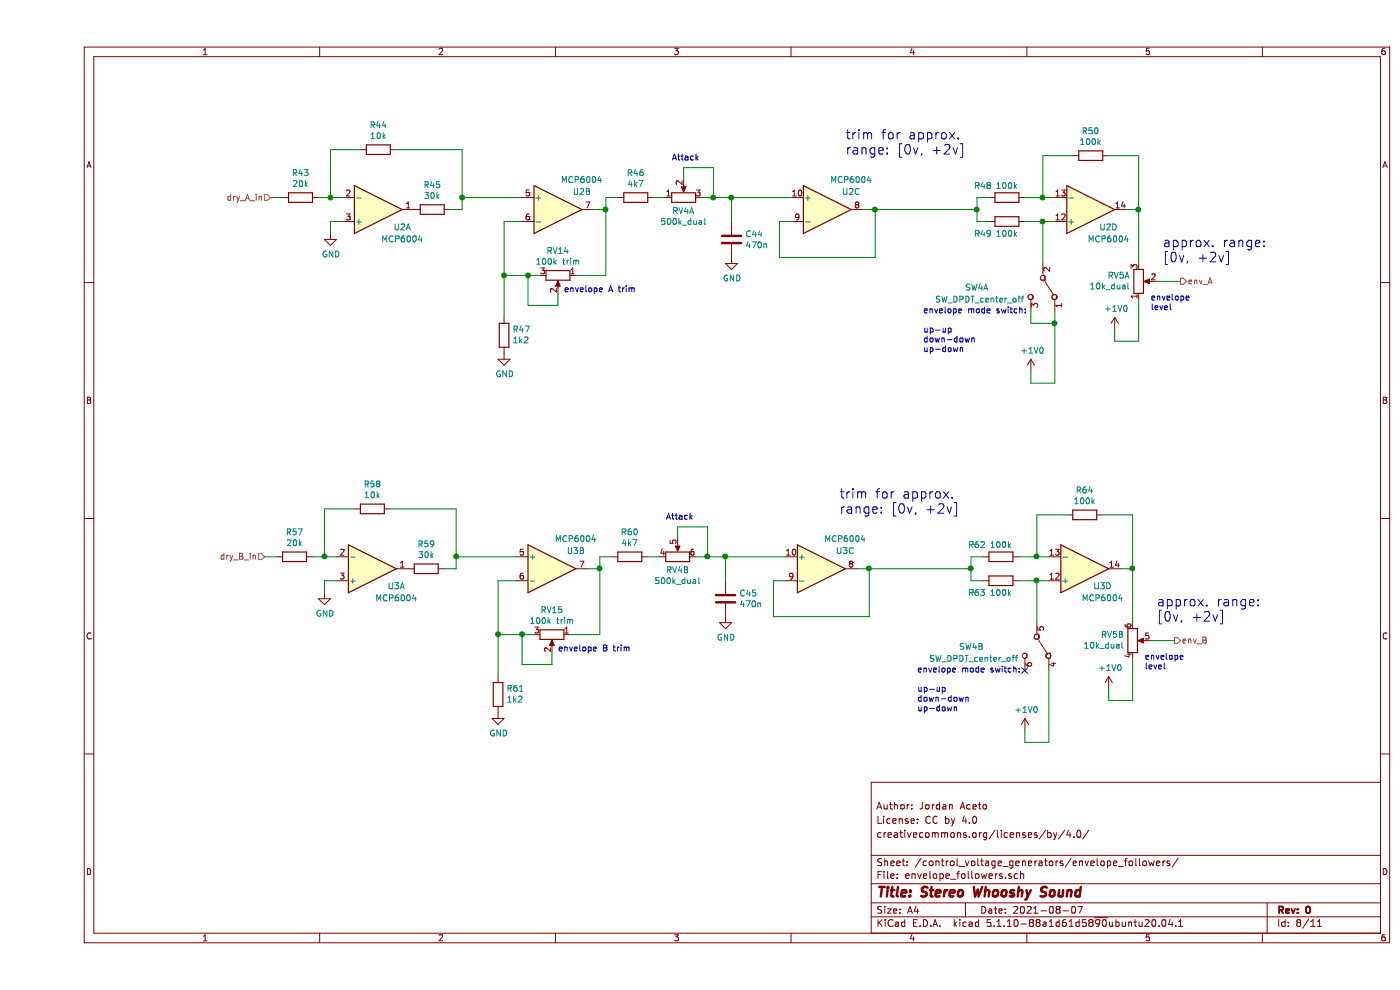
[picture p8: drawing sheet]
EESchema Schematic File Version 4
EELAYER 30 0
EELAYER END
$Descr A4 11693 8268
encoding utf-8
Sheet 8 11
Title "Stereo Whooshy Sound"
Date "2021-08-07"
Rev "0"
Comp ""
Comment1 "creativecommons.org/licenses/by/4.0/"
Comment2 "License: CC by 4.0"
Comment3 "Author: Jordan Aceto"
Comment4 ""
$EndDescr
Text HLabel 1950 1650 0    50   Input ~ 0
dry_A_in
Wire Wire Line
	2450 1850 2550 1850
$Comp
L Device:C C44
U 1 1
P 5800 2000
F 0 "C44" H 5915 2046 50  0000 L CNN
F 1 "470n" H 5915 1955 50  0000 L CNN
F 2 "Capacitor_SMD:C_0805_2012Metric" H 5838 1850 50  0001 C CNN
F 3 "~" H 5800 2000 50  0001 C CNN
	1    5800 2000
	1    0    0    -1  
$EndComp
Wire Wire Line
	6300 1850 6200 1850
Wire Wire Line
	5800 1650 5800 1850
Wire Wire Line
	5550 1650 5650 1650
Wire Wire Line
	5650 1650 5650 1400
Wire Wire Line
	5650 1400 5400 1400
Wire Wire Line
	5400 1400 5400 1500
Connection ~ 5650 1650
Wire Wire Line
	5650 1650 5800 1650
Text Notes 5300 1350 0    50   ~ 0
Attack
$Comp
L Device:R R47
U 1 1
P 3900 2800
F 0 "R47" H 3830 2754 50  0000 R CNN
F 1 "1k2" H 3830 2845 50  0000 R CNN
F 2 "Resistor_SMD:R_0603_1608Metric" V 3830 2800 50  0001 C CNN
F 3 "~" H 3900 2800 50  0001 C CNN
	1    3900 2800
	-1   0    0    1   
$EndComp
$Comp
L Device:R_POT RV14
U 1 1
P 4350 2300
F 0 "RV14" V 4143 2300 50  0000 C CNN
F 1 "100k trim" V 4234 2300 50  0000 C CNN
F 2 "custom_footprints:bourns_3306F" H 4350 2300 50  0001 C CNN
F 3 "~" H 4350 2300 50  0001 C CNN
	1    4350 2300
	0    1    1    0   
$EndComp
Wire Wire Line
	4500 2300 4750 2300
Wire Wire Line
	4750 1750 4750 2300
Wire Wire Line
	4200 2300 4100 2300
Wire Wire Line
	3900 1850 3900 2300
Wire Wire Line
	3900 2650 3900 2300
Connection ~ 3900 2300
Wire Wire Line
	4100 2300 4100 2550
Wire Wire Line
	4100 2550 4350 2550
Wire Wire Line
	4350 2550 4350 2450
Connection ~ 4100 2300
Wire Wire Line
	4100 2300 3900 2300
Text Notes 4400 2450 0    50   ~ 0
envelope A trim
$Comp
L Device:R R48
U 1 1
P 8100 1650
F 0 "R48" V 8000 1450 50  0000 C CNN
F 1 "100k" V 8000 1650 50  0000 C CNN
F 2 "Resistor_SMD:R_0603_1608Metric" V 8030 1650 50  0001 C CNN
F 3 "~" H 8100 1650 50  0001 C CNN
	1    8100 1650
	0    1    1    0   
$EndComp
$Comp
L Device:R R49
U 1 1
P 8100 1850
F 0 "R49" V 8200 1650 50  0000 C CNN
F 1 "100k" V 8200 1850 50  0000 C CNN
F 2 "Resistor_SMD:R_0603_1608Metric" V 8030 1850 50  0001 C CNN
F 3 "~" H 8100 1850 50  0001 C CNN
	1    8100 1850
	0    1    1    0   
$EndComp
Text Notes 6750 1300 0    79   ~ 0
trim for approx.\nrange: [0v, +2v]
Text Notes 9300 2600 0    50   ~ 0
envelope\nlevel
Connection ~ 9200 1750
Wire Wire Line
	9200 1300 9200 1750
Wire Wire Line
	9200 2200 9200 1750
Wire Wire Line
	8400 1850 8500 1850
Connection ~ 8400 1850
Wire Wire Line
	8400 2200 8400 1850
Wire Wire Line
	8250 1850 8400 1850
Wire Wire Line
	9200 1300 8950 1300
Wire Wire Line
	9100 1750 9200 1750
Connection ~ 8400 1650
Wire Wire Line
	8400 1300 8650 1300
Wire Wire Line
	8400 1650 8400 1300
Wire Wire Line
	8500 1650 8400 1650
$Comp
L Device:R R50
U 1 1
P 8800 1300
F 0 "R50" V 8593 1300 50  0000 C CNN
F 1 "100k" V 8684 1300 50  0000 C CNN
F 2 "Resistor_SMD:R_0603_1608Metric" V 8730 1300 50  0001 C CNN
F 3 "~" H 8800 1300 50  0001 C CNN
	1    8800 1300
	0    1    1    0   
$EndComp
Wire Wire Line
	9350 2350 9550 2350
Text Notes 9400 2200 0    79   ~ 0
approx. range: \n[0v, +2v]
Text HLabel 9550 2350 2    50   Output ~ 0
env_A
$Comp
L Device:R_POT_Dual_Separate RV4
U 1 1
P 5400 1650
F 0 "RV4" V 5285 1650 50  0000 C CNN
F 1 "500k_dual" V 5194 1650 50  0000 C CNN
F 2 "Potentiometer_THT:Potentiometer_Alpha_RD902F-40-00D_Dual_Vertical" H 5400 1650 50  0001 C CNN
F 3 "~" H 5400 1650 50  0001 C CNN
	1    5400 1650
	0    -1   -1   0   
$EndComp
Wire Wire Line
	8250 1650 8400 1650
$Comp
L Device:R_POT_Dual_Separate RV5
U 1 1
P 9200 2350
F 0 "RV5" H 9131 2304 50  0000 R CNN
F 1 "10k_dual" H 9131 2395 50  0000 R CNN
F 2 "Potentiometer_THT:Potentiometer_Alpha_RD902F-40-00D_Dual_Vertical" H 9200 2350 50  0001 C CNN
F 3 "~" H 9200 2350 50  0001 C CNN
	1    9200 2350
	1    0    0    1   
$EndComp
Wire Wire Line
	7950 1650 7850 1650
Wire Wire Line
	7850 1650 7850 1750
Wire Wire Line
	7850 1850 7950 1850
Connection ~ 7850 1750
Wire Wire Line
	7850 1750 7850 1850
$Comp
L Switch:SW_DPDT_x2 SW4
U 1 1
P 8400 2400
F 0 "SW4" V 8400 1750 50  0000 L CNN
F 1 "SW_DPDT_center_off" V 8500 1500 50  0000 L CNN
F 2 "custom_footprints:DPDT_mini_toggle" H 8400 2400 50  0001 C CNN
F 3 "~" H 8400 2400 50  0001 C CNN
	1    8400 2400
	0    1    1    0   
$EndComp
Wire Wire Line
	8300 2600 8300 2700
Wire Wire Line
	8300 2700 8500 2700
Connection ~ 8500 2700
Wire Wire Line
	8500 2700 8500 2600
Text Notes 7400 2950 0    50   ~ 0
envelope mode switch:\n\nup-up\ndown-down\nup-down
$Comp
L power:GND #PWR0194
U 1 1
P 3900 2950
F 0 "#PWR0194" H 3900 2700 50  0001 C CNN
F 1 "GND" H 3905 2777 50  0000 C CNN
F 2 "" H 3900 2950 50  0001 C CNN
F 3 "" H 3900 2950 50  0001 C CNN
	1    3900 2950
	1    0    0    -1  
$EndComp
$Comp
L power:GND #PWR0195
U 1 1
P 5800 2150
F 0 "#PWR0195" H 5800 1900 50  0001 C CNN
F 1 "GND" H 5805 1977 50  0000 C CNN
F 2 "" H 5800 2150 50  0001 C CNN
F 3 "" H 5800 2150 50  0001 C CNN
	1    5800 2150
	1    0    0    -1  
$EndComp
$Comp
L Amplifier_Operational:MCP6004 U2
U 1 1
P 2850 1750
F 0 "U2" H 3050 1900 50  0000 C CNN
F 1 "MCP6004" H 3050 2000 50  0000 C CNN
F 2 "Package_SO:TSSOP-14_4.4x5mm_P0.65mm" H 2800 1850 50  0001 C CNN
F 3 "http://ww1.microchip.com/downloads/en/DeviceDoc/21733j.pdf" H 2900 1950 50  0001 C CNN
	1    2850 1750
	1    0    0    1   
$EndComp
$Comp
L power:GND #PWR0196
U 1 1
P 2450 1950
F 0 "#PWR0196" H 2450 1700 50  0001 C CNN
F 1 "GND" H 2455 1777 50  0000 C CNN
F 2 "" H 2450 1950 50  0001 C CNN
F 3 "" H 2450 1950 50  0001 C CNN
	1    2450 1950
	1    0    0    -1  
$EndComp
Wire Wire Line
	2450 1950 2450 1850
Wire Wire Line
	1950 1650 2050 1650
Wire Wire Line
	2350 1650 2450 1650
Wire Wire Line
	3450 1750 3550 1750
Wire Wire Line
	3550 1250 3000 1250
Wire Wire Line
	2700 1250 2450 1250
Wire Wire Line
	2450 1250 2450 1650
Connection ~ 2450 1650
Wire Wire Line
	2450 1650 2550 1650
$Comp
L Amplifier_Operational:MCP6004 U2
U 3 1
P 6600 1750
F 0 "U2" H 6800 1900 50  0000 C CNN
F 1 "MCP6004" H 6800 2000 50  0000 C CNN
F 2 "Package_SO:TSSOP-14_4.4x5mm_P0.65mm" H 6550 1850 50  0001 C CNN
F 3 "http://ww1.microchip.com/downloads/en/DeviceDoc/21733j.pdf" H 6650 1950 50  0001 C CNN
	3    6600 1750
	1    0    0    -1  
$EndComp
$Comp
L Amplifier_Operational:MCP6004 U2
U 4 1
P 8800 1750
F 0 "U2" H 8950 1900 50  0000 C CNN
F 1 "MCP6004" H 8950 2000 50  0000 C CNN
F 2 "Package_SO:TSSOP-14_4.4x5mm_P0.65mm" H 8750 1850 50  0001 C CNN
F 3 "http://ww1.microchip.com/downloads/en/DeviceDoc/21733j.pdf" H 8850 1950 50  0001 C CNN
	4    8800 1750
	1    0    0    1   
$EndComp
$Comp
L power:+1V0 #PWR0197
U 1 1
P 8300 3100
F 0 "#PWR0197" H 8300 2950 50  0001 C CNN
F 1 "+1V0" H 8315 3273 50  0000 C CNN
F 2 "" H 8300 3100 50  0001 C CNN
F 3 "" H 8300 3100 50  0001 C CNN
	1    8300 3100
	1    0    0    -1  
$EndComp
Wire Wire Line
	8300 3100 8300 3200
Wire Wire Line
	8300 3200 8500 3200
Wire Wire Line
	8500 2700 8500 3200
$Comp
L power:+1V0 #PWR0198
U 1 1
P 9000 2750
F 0 "#PWR0198" H 9000 2600 50  0001 C CNN
F 1 "+1V0" H 9015 2923 50  0000 C CNN
F 2 "" H 9000 2750 50  0001 C CNN
F 3 "" H 9000 2750 50  0001 C CNN
	1    9000 2750
	1    0    0    -1  
$EndComp
Wire Wire Line
	9000 2750 9000 2850
Wire Wire Line
	9000 2850 9200 2850
Wire Wire Line
	9200 2500 9200 2850
$Comp
L Device:R R45
U 1 1
P 3300 1750
F 0 "R45" V 3093 1750 50  0000 C CNN
F 1 "30k" V 3184 1750 50  0000 C CNN
F 2 "Resistor_SMD:R_0603_1608Metric" V 3230 1750 50  0001 C CNN
F 3 "~" H 3300 1750 50  0001 C CNN
	1    3300 1750
	0    1    1    0   
$EndComp
$Comp
L Device:R R44
U 1 1
P 2850 1250
F 0 "R44" V 2643 1250 50  0000 C CNN
F 1 "10k" V 2734 1250 50  0000 C CNN
F 2 "Resistor_SMD:R_0603_1608Metric" V 2780 1250 50  0001 C CNN
F 3 "~" H 2850 1250 50  0001 C CNN
	1    2850 1250
	0    1    1    0   
$EndComp
$Comp
L Device:R R43
U 1 1
P 2200 1650
F 0 "R43" V 1993 1650 50  0000 C CNN
F 1 "20k" V 2084 1650 50  0000 C CNN
F 2 "Resistor_SMD:R_0603_1608Metric" V 2130 1650 50  0001 C CNN
F 3 "~" H 2200 1650 50  0001 C CNN
	1    2200 1650
	0    1    1    0   
$EndComp
$Comp
L Amplifier_Operational:MCP6004 U2
U 2 1
P 4350 1750
F 0 "U2" H 4550 1900 50  0000 C CNN
F 1 "MCP6004" H 4550 2000 50  0000 C CNN
F 2 "Package_SO:TSSOP-14_4.4x5mm_P0.65mm" H 4300 1850 50  0001 C CNN
F 3 "http://ww1.microchip.com/downloads/en/DeviceDoc/21733j.pdf" H 4400 1950 50  0001 C CNN
	2    4350 1750
	1    0    0    -1  
$EndComp
Wire Wire Line
	3550 1250 3550 1650
Wire Wire Line
	4750 1750 4650 1750
Wire Wire Line
	4050 1850 3900 1850
$Comp
L Device:R R46
U 1 1
P 5000 1650
F 0 "R46" V 4793 1650 50  0000 C CNN
F 1 "4k7" V 4884 1650 50  0000 C CNN
F 2 "Resistor_SMD:R_0603_1608Metric" V 4930 1650 50  0001 C CNN
F 3 "~" H 5000 1650 50  0001 C CNN
	1    5000 1650
	0    1    1    0   
$EndComp
Wire Wire Line
	5150 1650 5250 1650
Wire Wire Line
	4850 1650 4750 1650
Wire Wire Line
	4750 1650 4750 1750
Text HLabel 1900 4650 0    50   Input ~ 0
dry_B_in
Text HLabel 9500 5350 2    50   Output ~ 0
env_B
Wire Wire Line
	2400 4850 2500 4850
$Comp
L Device:C C45
U 1 1
P 5750 5000
F 0 "C45" H 5865 5046 50  0000 L CNN
F 1 "470n" H 5865 4955 50  0000 L CNN
F 2 "Capacitor_SMD:C_0805_2012Metric" H 5788 4850 50  0001 C CNN
F 3 "~" H 5750 5000 50  0001 C CNN
	1    5750 5000
	1    0    0    -1  
$EndComp
Wire Wire Line
	5750 4650 5750 4850
Wire Wire Line
	5500 4650 5600 4650
Wire Wire Line
	5600 4650 5600 4400
Wire Wire Line
	5600 4400 5350 4400
Wire Wire Line
	5350 4400 5350 4500
Connection ~ 5600 4650
Wire Wire Line
	5600 4650 5750 4650
Text Notes 5250 4350 0    50   ~ 0
Attack
$Comp
L Device:R R61
U 1 1
P 3850 5800
F 0 "R61" H 3780 5754 50  0000 R CNN
F 1 "1k2" H 3780 5845 50  0000 R CNN
F 2 "Resistor_SMD:R_0603_1608Metric" V 3780 5800 50  0001 C CNN
F 3 "~" H 3850 5800 50  0001 C CNN
	1    3850 5800
	-1   0    0    1   
$EndComp
$Comp
L Device:R_POT RV15
U 1 1
P 4300 5300
F 0 "RV15" V 4093 5300 50  0000 C CNN
F 1 "100k trim" V 4184 5300 50  0000 C CNN
F 2 "custom_footprints:bourns_3306F" H 4300 5300 50  0001 C CNN
F 3 "~" H 4300 5300 50  0001 C CNN
	1    4300 5300
	0    1    1    0   
$EndComp
Wire Wire Line
	4450 5300 4700 5300
Wire Wire Line
	4150 5300 4050 5300
Wire Wire Line
	3850 4850 3850 5300
Wire Wire Line
	3850 5650 3850 5300
Connection ~ 3850 5300
Wire Wire Line
	4050 5300 4050 5550
Wire Wire Line
	4050 5550 4300 5550
Wire Wire Line
	4300 5550 4300 5450
Connection ~ 4050 5300
Wire Wire Line
	4050 5300 3850 5300
Text Notes 4350 5450 0    50   ~ 0
envelope B trim
$Comp
L Device:R R62
U 1 1
P 8050 4650
F 0 "R62" V 7950 4450 50  0000 C CNN
F 1 "100k" V 7950 4650 50  0000 C CNN
F 2 "Resistor_SMD:R_0603_1608Metric" V 7980 4650 50  0001 C CNN
F 3 "~" H 8050 4650 50  0001 C CNN
	1    8050 4650
	0    1    1    0   
$EndComp
$Comp
L Device:R R63
U 1 1
P 8050 4850
F 0 "R63" V 8150 4650 50  0000 C CNN
F 1 "100k" V 8150 4850 50  0000 C CNN
F 2 "Resistor_SMD:R_0603_1608Metric" V 7980 4850 50  0001 C CNN
F 3 "~" H 8050 4850 50  0001 C CNN
	1    8050 4850
	0    1    1    0   
$EndComp
Text Notes 6700 4300 0    79   ~ 0
trim for approx.\nrange: [0v, +2v]
Text Notes 9250 5600 0    50   ~ 0
envelope\nlevel
Connection ~ 9150 4750
Wire Wire Line
	9150 4300 9150 4750
Wire Wire Line
	9150 5200 9150 4750
Wire Wire Line
	8350 4850 8450 4850
Connection ~ 8350 4850
Wire Wire Line
	8350 5200 8350 4850
Wire Wire Line
	8200 4850 8350 4850
Wire Wire Line
	9150 4300 8900 4300
Wire Wire Line
	9050 4750 9150 4750
Connection ~ 8350 4650
Wire Wire Line
	8350 4300 8600 4300
Wire Wire Line
	8350 4650 8350 4300
Wire Wire Line
	8450 4650 8350 4650
$Comp
L Device:R R64
U 1 1
P 8750 4300
F 0 "R64" V 8543 4300 50  0000 C CNN
F 1 "100k" V 8634 4300 50  0000 C CNN
F 2 "Resistor_SMD:R_0603_1608Metric" V 8680 4300 50  0001 C CNN
F 3 "~" H 8750 4300 50  0001 C CNN
	1    8750 4300
	0    1    1    0   
$EndComp
Wire Wire Line
	9300 5350 9500 5350
Text Notes 9350 5200 0    79   ~ 0
approx. range: \n[0v, +2v]
$Comp
L Device:R_POT_Dual_Separate RV4
U 2 1
P 5350 4650
F 0 "RV4" V 5235 4650 50  0000 C CNN
F 1 "500k_dual" V 5144 4650 50  0000 C CNN
F 2 "Potentiometer_THT:Potentiometer_Alpha_RD902F-40-00D_Dual_Vertical" H 5350 4650 50  0001 C CNN
F 3 "~" H 5350 4650 50  0001 C CNN
	2    5350 4650
	0    -1   -1   0   
$EndComp
Wire Wire Line
	8200 4650 8350 4650
$Comp
L Device:R_POT_Dual_Separate RV5
U 2 1
P 9150 5350
F 0 "RV5" H 9081 5304 50  0000 R CNN
F 1 "10k_dual" H 9081 5395 50  0000 R CNN
F 2 "Potentiometer_THT:Potentiometer_Alpha_RD902F-40-00D_Dual_Vertical" H 9150 5350 50  0001 C CNN
F 3 "~" H 9150 5350 50  0001 C CNN
	2    9150 5350
	1    0    0    1   
$EndComp
Wire Wire Line
	7900 4650 7800 4650
Wire Wire Line
	7800 4650 7800 4750
Wire Wire Line
	7800 4850 7900 4850
Connection ~ 7800 4750
Wire Wire Line
	7800 4750 7800 4850
$Comp
L Switch:SW_DPDT_x2 SW4
U 2 1
P 8350 5400
F 0 "SW4" V 8350 4750 50  0000 L CNN
F 1 "SW_DPDT_center_off" V 8450 4500 50  0000 L CNN
F 2 "custom_footprints:DPDT_mini_toggle" H 8350 5400 50  0001 C CNN
F 3 "~" H 8350 5400 50  0001 C CNN
	2    8350 5400
	0    1    1    0   
$EndComp
Text Notes 7350 5950 0    50   ~ 0
envelope mode switch:\n\nup-up\ndown-down\nup-down
$Comp
L power:GND #PWR05
U 1 1
P 3850 5950
F 0 "#PWR05" H 3850 5700 50  0001 C CNN
F 1 "GND" H 3855 5777 50  0000 C CNN
F 2 "" H 3850 5950 50  0001 C CNN
F 3 "" H 3850 5950 50  0001 C CNN
	1    3850 5950
	1    0    0    -1  
$EndComp
$Comp
L power:GND #PWR04
U 1 1
P 5750 5150
F 0 "#PWR04" H 5750 4900 50  0001 C CNN
F 1 "GND" H 5755 4977 50  0000 C CNN
F 2 "" H 5750 5150 50  0001 C CNN
F 3 "" H 5750 5150 50  0001 C CNN
	1    5750 5150
	1    0    0    -1  
$EndComp
$Comp
L Amplifier_Operational:MCP6004 U3
U 1 1
P 2800 4750
F 0 "U3" H 3000 4900 50  0000 C CNN
F 1 "MCP6004" H 3000 5000 50  0000 C CNN
F 2 "Package_SO:TSSOP-14_4.4x5mm_P0.65mm" H 2750 4850 50  0001 C CNN
F 3 "http://ww1.microchip.com/downloads/en/DeviceDoc/21733j.pdf" H 2850 4950 50  0001 C CNN
	1    2800 4750
	1    0    0    1   
$EndComp
$Comp
L power:GND #PWR03
U 1 1
P 2400 4950
F 0 "#PWR03" H 2400 4700 50  0001 C CNN
F 1 "GND" H 2405 4777 50  0000 C CNN
F 2 "" H 2400 4950 50  0001 C CNN
F 3 "" H 2400 4950 50  0001 C CNN
	1    2400 4950
	1    0    0    -1  
$EndComp
Wire Wire Line
	2400 4950 2400 4850
Wire Wire Line
	1900 4650 2000 4650
Wire Wire Line
	2300 4650 2400 4650
Wire Wire Line
	3400 4750 3500 4750
Wire Wire Line
	3500 4250 2950 4250
Wire Wire Line
	2650 4250 2400 4250
Wire Wire Line
	2400 4250 2400 4650
Connection ~ 2400 4650
Wire Wire Line
	2400 4650 2500 4650
$Comp
L Amplifier_Operational:MCP6004 U3
U 3 1
P 6550 4750
F 0 "U3" H 6750 4900 50  0000 C CNN
F 1 "MCP6004" H 6750 5000 50  0000 C CNN
F 2 "Package_SO:TSSOP-14_4.4x5mm_P0.65mm" H 6500 4850 50  0001 C CNN
F 3 "http://ww1.microchip.com/downloads/en/DeviceDoc/21733j.pdf" H 6600 4950 50  0001 C CNN
	3    6550 4750
	1    0    0    -1  
$EndComp
$Comp
L Amplifier_Operational:MCP6004 U3
U 4 1
P 8750 4750
F 0 "U3" H 8900 4900 50  0000 C CNN
F 1 "MCP6004" H 8900 5000 50  0000 C CNN
F 2 "Package_SO:TSSOP-14_4.4x5mm_P0.65mm" H 8700 4850 50  0001 C CNN
F 3 "http://ww1.microchip.com/downloads/en/DeviceDoc/21733j.pdf" H 8800 4950 50  0001 C CNN
	4    8750 4750
	1    0    0    1   
$EndComp
$Comp
L power:+1V0 #PWR06
U 1 1
P 8250 6100
F 0 "#PWR06" H 8250 5950 50  0001 C CNN
F 1 "+1V0" H 8265 6273 50  0000 C CNN
F 2 "" H 8250 6100 50  0001 C CNN
F 3 "" H 8250 6100 50  0001 C CNN
	1    8250 6100
	1    0    0    -1  
$EndComp
Wire Wire Line
	8250 6100 8250 6200
Wire Wire Line
	8250 6200 8450 6200
$Comp
L power:+1V0 #PWR07
U 1 1
P 8950 5750
F 0 "#PWR07" H 8950 5600 50  0001 C CNN
F 1 "+1V0" H 8965 5923 50  0000 C CNN
F 2 "" H 8950 5750 50  0001 C CNN
F 3 "" H 8950 5750 50  0001 C CNN
	1    8950 5750
	1    0    0    -1  
$EndComp
Wire Wire Line
	8950 5750 8950 5850
Wire Wire Line
	8950 5850 9150 5850
Wire Wire Line
	9150 5500 9150 5850
$Comp
L Device:R R59
U 1 1
P 3250 4750
F 0 "R59" V 3043 4750 50  0000 C CNN
F 1 "30k" V 3134 4750 50  0000 C CNN
F 2 "Resistor_SMD:R_0603_1608Metric" V 3180 4750 50  0001 C CNN
F 3 "~" H 3250 4750 50  0001 C CNN
	1    3250 4750
	0    1    1    0   
$EndComp
$Comp
L Device:R R58
U 1 1
P 2800 4250
F 0 "R58" V 2593 4250 50  0000 C CNN
F 1 "10k" V 2684 4250 50  0000 C CNN
F 2 "Resistor_SMD:R_0603_1608Metric" V 2730 4250 50  0001 C CNN
F 3 "~" H 2800 4250 50  0001 C CNN
	1    2800 4250
	0    1    1    0   
$EndComp
$Comp
L Device:R R57
U 1 1
P 2150 4650
F 0 "R57" V 1943 4650 50  0000 C CNN
F 1 "20k" V 2034 4650 50  0000 C CNN
F 2 "Resistor_SMD:R_0603_1608Metric" V 2080 4650 50  0001 C CNN
F 3 "~" H 2150 4650 50  0001 C CNN
	1    2150 4650
	0    1    1    0   
$EndComp
$Comp
L Amplifier_Operational:MCP6004 U3
U 2 1
P 4300 4750
F 0 "U3" H 4500 4900 50  0000 C CNN
F 1 "MCP6004" H 4500 5000 50  0000 C CNN
F 2 "Package_SO:TSSOP-14_4.4x5mm_P0.65mm" H 4250 4850 50  0001 C CNN
F 3 "http://ww1.microchip.com/downloads/en/DeviceDoc/21733j.pdf" H 4350 4950 50  0001 C CNN
	2    4300 4750
	1    0    0    -1  
$EndComp
Wire Wire Line
	3500 4250 3500 4650
$Comp
L Device:R R60
U 1 1
P 4950 4650
F 0 "R60" V 4743 4650 50  0000 C CNN
F 1 "4k7" V 4834 4650 50  0000 C CNN
F 2 "Resistor_SMD:R_0603_1608Metric" V 4880 4650 50  0001 C CNN
F 3 "~" H 4950 4650 50  0001 C CNN
	1    4950 4650
	0    1    1    0   
$EndComp
Wire Wire Line
	5100 4650 5200 4650
Wire Wire Line
	4800 4650 4700 4650
Wire Wire Line
	8450 5600 8450 6200
NoConn ~ 8250 5600
Connection ~ 4750 1750
Wire Wire Line
	6900 1750 7000 1750
Wire Wire Line
	4050 1650 3550 1650
Connection ~ 3550 1650
Wire Wire Line
	3550 1650 3550 1750
Wire Wire Line
	6300 1650 5800 1650
Connection ~ 5800 1650
Wire Wire Line
	6200 1850 6200 2150
Wire Wire Line
	6200 2150 7000 2150
Wire Wire Line
	7000 2150 7000 1750
Connection ~ 7000 1750
Wire Wire Line
	6850 4750 6950 4750
Wire Wire Line
	4700 4650 4700 4750
Wire Wire Line
	4600 4750 4700 4750
Connection ~ 4700 4750
Wire Wire Line
	4700 4750 4700 5300
Wire Wire Line
	4000 4850 3850 4850
Wire Wire Line
	4000 4650 3500 4650
Connection ~ 3500 4650
Wire Wire Line
	3500 4650 3500 4750
Wire Wire Line
	6250 4650 5750 4650
Connection ~ 5750 4650
Wire Wire Line
	6250 4850 6150 4850
Wire Wire Line
	6150 4850 6150 5150
Wire Wire Line
	6150 5150 6950 5150
Wire Wire Line
	6950 5150 6950 4750
Connection ~ 6950 4750
Wire Wire Line
	6950 4750 7800 4750
Wire Wire Line
	7000 1750 7850 1750
$EndSCHEMATC
